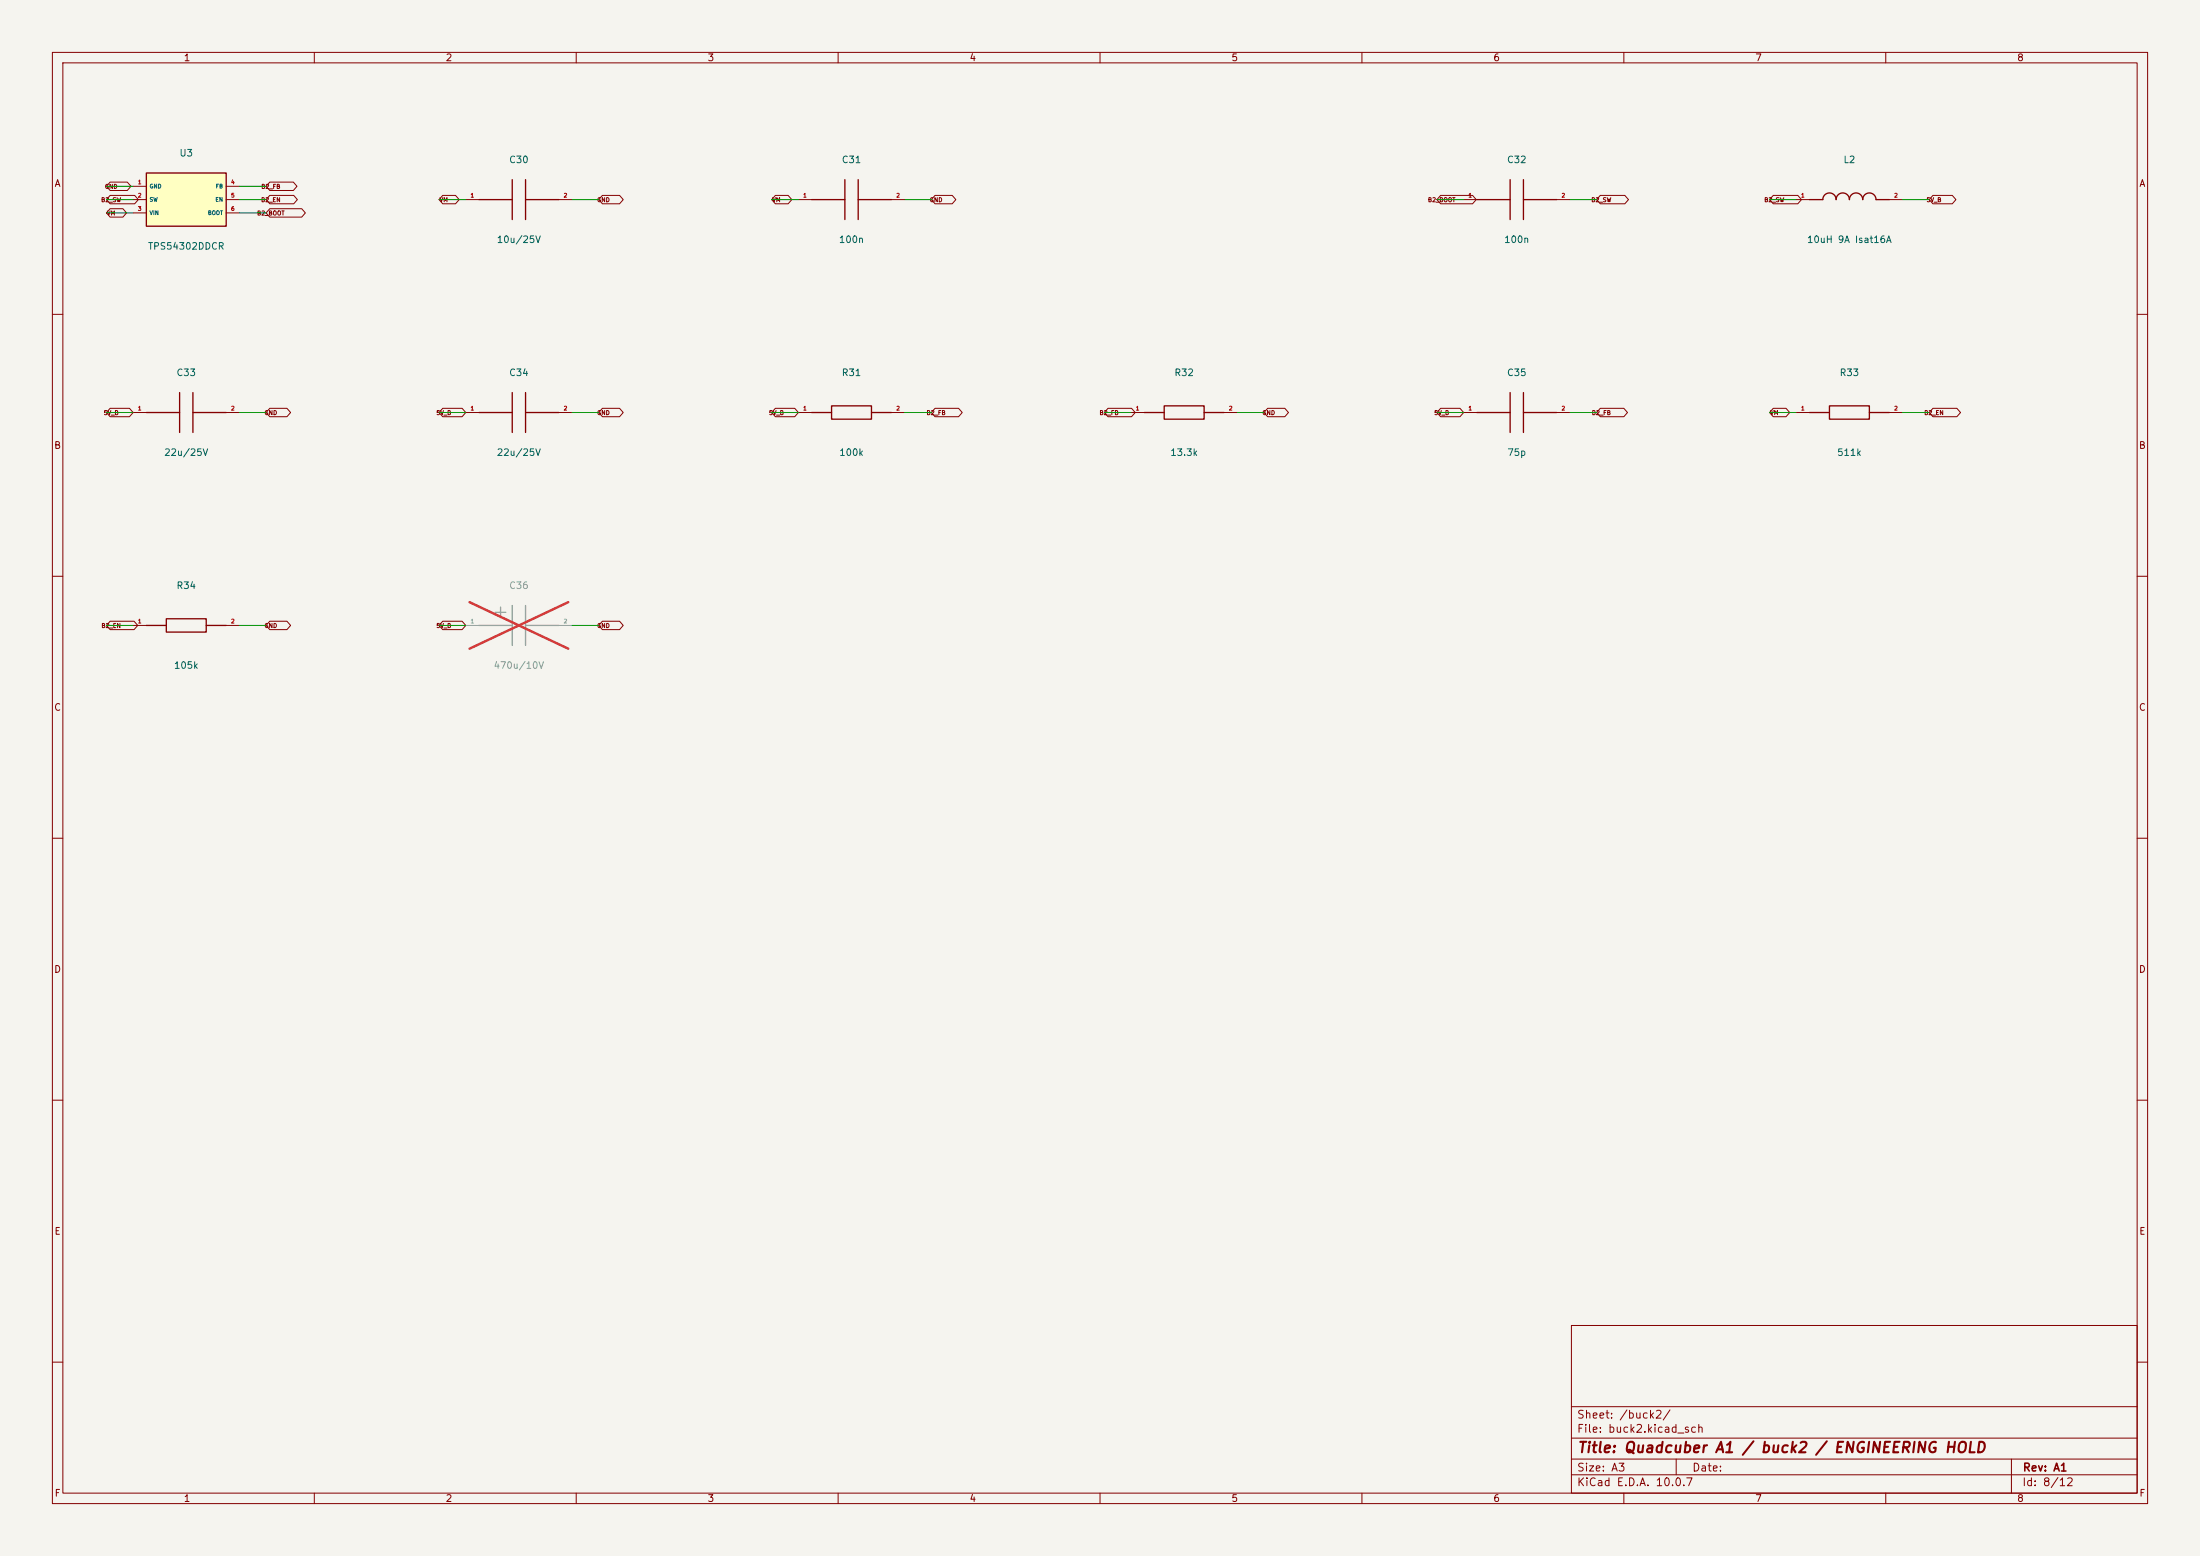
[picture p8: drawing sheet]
(kicad_sch
 (version 20260306)
 (generator "eeschema")
 (generator_version "10.0")
 (paper "A3")
 (title_block
  (title "Quadcuber A1 / buck2 / ENGINEERING HOLD")
  (rev "A1"))
 (lib_symbols
  (symbol "Quadcuber:C30"
   (pin_names (hide yes)) (exclude_from_sim no) (in_bom yes) (on_board yes)
   (in_pos_files yes)
   (duplicate_pin_numbers_are_jumpers no)
   (property "Reference" "C30" (at 0 6.35 0) (show_name no) (do_not_autoplace no) (effects (font (size 1 1))))
   (property "Value" "10u/25V" (at 0 -6.35 0) (show_name no) (do_not_autoplace no) (effects (font (size 1 1))))
   (property "Footprint" "Quadcuber:C_1210_3225Metric" (at 0 0 0) (show_name no) (do_not_autoplace no) (hide yes) (effects (font (size 1 1))))
   (property "Datasheet" "" (at 0 0 0) (show_name no) (do_not_autoplace no) (hide yes) (effects (font (size 1.27 1.27))))
   (property "Description" "" (at 0 0 0) (show_name no) (do_not_autoplace no) (hide yes) (effects (font (size 1.27 1.27))))
   (symbol "C30_0_1"
    (polyline (pts (xy -7.62 0) (xy -1.27 0)) (stroke (width 0.254) (type default)) (fill (type none)))
    (polyline (pts (xy -1.27 -3.81) (xy -1.27 3.81)) (stroke (width 0.254) (type default)) (fill (type none)))
    (polyline (pts (xy 1.27 0) (xy 7.62 0)) (stroke (width 0.254) (type default)) (fill (type none)))
    (polyline (pts (xy 1.27 -3.81) (xy 1.27 3.81)) (stroke (width 0.254) (type default)) (fill (type none))))
   (symbol "C30_1_1"
    (pin passive line (at -10.16 0 0) (length 2.54) (name "1" (effects (font (size 0.75 0.75)))) (number "1" (effects (font (size 0.75 0.75)))))
    (pin passive line (at 10.16 0 180) (length 2.54) (name "2" (effects (font (size 0.75 0.75)))) (number "2" (effects (font (size 0.75 0.75))))))
   (embedded_fonts no))
  (symbol "Quadcuber:C31"
   (pin_names (hide yes)) (exclude_from_sim no) (in_bom yes) (on_board yes)
   (in_pos_files yes)
   (duplicate_pin_numbers_are_jumpers no)
   (property "Reference" "C31" (at 0 6.35 0) (show_name no) (do_not_autoplace no) (effects (font (size 1 1))))
   (property "Value" "100n" (at 0 -6.35 0) (show_name no) (do_not_autoplace no) (effects (font (size 1 1))))
   (property "Footprint" "Quadcuber:C_0805_2012Metric" (at 0 0 0) (show_name no) (do_not_autoplace no) (hide yes) (effects (font (size 1 1))))
   (property "Datasheet" "" (at 0 0 0) (show_name no) (do_not_autoplace no) (hide yes) (effects (font (size 1.27 1.27))))
   (property "Description" "" (at 0 0 0) (show_name no) (do_not_autoplace no) (hide yes) (effects (font (size 1.27 1.27))))
   (symbol "C31_0_1"
    (polyline (pts (xy -7.62 0) (xy -1.27 0)) (stroke (width 0.254) (type default)) (fill (type none)))
    (polyline (pts (xy -1.27 -3.81) (xy -1.27 3.81)) (stroke (width 0.254) (type default)) (fill (type none)))
    (polyline (pts (xy 1.27 0) (xy 7.62 0)) (stroke (width 0.254) (type default)) (fill (type none)))
    (polyline (pts (xy 1.27 -3.81) (xy 1.27 3.81)) (stroke (width 0.254) (type default)) (fill (type none))))
   (symbol "C31_1_1"
    (pin passive line (at -10.16 0 0) (length 2.54) (name "1" (effects (font (size 0.75 0.75)))) (number "1" (effects (font (size 0.75 0.75)))))
    (pin passive line (at 10.16 0 180) (length 2.54) (name "2" (effects (font (size 0.75 0.75)))) (number "2" (effects (font (size 0.75 0.75))))))
   (embedded_fonts no))
  (symbol "Quadcuber:C32"
   (pin_names (hide yes)) (exclude_from_sim no) (in_bom yes) (on_board yes)
   (in_pos_files yes)
   (duplicate_pin_numbers_are_jumpers no)
   (property "Reference" "C32" (at 0 6.35 0) (show_name no) (do_not_autoplace no) (effects (font (size 1 1))))
   (property "Value" "100n" (at 0 -6.35 0) (show_name no) (do_not_autoplace no) (effects (font (size 1 1))))
   (property "Footprint" "Quadcuber:C_0805_2012Metric" (at 0 0 0) (show_name no) (do_not_autoplace no) (hide yes) (effects (font (size 1 1))))
   (property "Datasheet" "" (at 0 0 0) (show_name no) (do_not_autoplace no) (hide yes) (effects (font (size 1.27 1.27))))
   (property "Description" "" (at 0 0 0) (show_name no) (do_not_autoplace no) (hide yes) (effects (font (size 1.27 1.27))))
   (symbol "C32_0_1"
    (polyline (pts (xy -7.62 0) (xy -1.27 0)) (stroke (width 0.254) (type default)) (fill (type none)))
    (polyline (pts (xy -1.27 -3.81) (xy -1.27 3.81)) (stroke (width 0.254) (type default)) (fill (type none)))
    (polyline (pts (xy 1.27 0) (xy 7.62 0)) (stroke (width 0.254) (type default)) (fill (type none)))
    (polyline (pts (xy 1.27 -3.81) (xy 1.27 3.81)) (stroke (width 0.254) (type default)) (fill (type none))))
   (symbol "C32_1_1"
    (pin passive line (at -10.16 0 0) (length 2.54) (name "1" (effects (font (size 0.75 0.75)))) (number "1" (effects (font (size 0.75 0.75)))))
    (pin passive line (at 10.16 0 180) (length 2.54) (name "2" (effects (font (size 0.75 0.75)))) (number "2" (effects (font (size 0.75 0.75))))))
   (embedded_fonts no))
  (symbol "Quadcuber:C33"
   (pin_names (hide yes)) (exclude_from_sim no) (in_bom yes) (on_board yes)
   (in_pos_files yes)
   (duplicate_pin_numbers_are_jumpers no)
   (property "Reference" "C33" (at 0 6.35 0) (show_name no) (do_not_autoplace no) (effects (font (size 1 1))))
   (property "Value" "22u/25V" (at 0 -6.35 0) (show_name no) (do_not_autoplace no) (effects (font (size 1 1))))
   (property "Footprint" "Quadcuber:C_1210_3225Metric" (at 0 0 0) (show_name no) (do_not_autoplace no) (hide yes) (effects (font (size 1 1))))
   (property "Datasheet" "" (at 0 0 0) (show_name no) (do_not_autoplace no) (hide yes) (effects (font (size 1.27 1.27))))
   (property "Description" "" (at 0 0 0) (show_name no) (do_not_autoplace no) (hide yes) (effects (font (size 1.27 1.27))))
   (symbol "C33_0_1"
    (polyline (pts (xy -7.62 0) (xy -1.27 0)) (stroke (width 0.254) (type default)) (fill (type none)))
    (polyline (pts (xy -1.27 -3.81) (xy -1.27 3.81)) (stroke (width 0.254) (type default)) (fill (type none)))
    (polyline (pts (xy 1.27 0) (xy 7.62 0)) (stroke (width 0.254) (type default)) (fill (type none)))
    (polyline (pts (xy 1.27 -3.81) (xy 1.27 3.81)) (stroke (width 0.254) (type default)) (fill (type none))))
   (symbol "C33_1_1"
    (pin passive line (at -10.16 0 0) (length 2.54) (name "1" (effects (font (size 0.75 0.75)))) (number "1" (effects (font (size 0.75 0.75)))))
    (pin passive line (at 10.16 0 180) (length 2.54) (name "2" (effects (font (size 0.75 0.75)))) (number "2" (effects (font (size 0.75 0.75))))))
   (embedded_fonts no))
  (symbol "Quadcuber:C34"
   (pin_names (hide yes)) (exclude_from_sim no) (in_bom yes) (on_board yes)
   (in_pos_files yes)
   (duplicate_pin_numbers_are_jumpers no)
   (property "Reference" "C34" (at 0 6.35 0) (show_name no) (do_not_autoplace no) (effects (font (size 1 1))))
   (property "Value" "22u/25V" (at 0 -6.35 0) (show_name no) (do_not_autoplace no) (effects (font (size 1 1))))
   (property "Footprint" "Quadcuber:C_1210_3225Metric" (at 0 0 0) (show_name no) (do_not_autoplace no) (hide yes) (effects (font (size 1 1))))
   (property "Datasheet" "" (at 0 0 0) (show_name no) (do_not_autoplace no) (hide yes) (effects (font (size 1.27 1.27))))
   (property "Description" "" (at 0 0 0) (show_name no) (do_not_autoplace no) (hide yes) (effects (font (size 1.27 1.27))))
   (symbol "C34_0_1"
    (polyline (pts (xy -7.62 0) (xy -1.27 0)) (stroke (width 0.254) (type default)) (fill (type none)))
    (polyline (pts (xy -1.27 -3.81) (xy -1.27 3.81)) (stroke (width 0.254) (type default)) (fill (type none)))
    (polyline (pts (xy 1.27 0) (xy 7.62 0)) (stroke (width 0.254) (type default)) (fill (type none)))
    (polyline (pts (xy 1.27 -3.81) (xy 1.27 3.81)) (stroke (width 0.254) (type default)) (fill (type none))))
   (symbol "C34_1_1"
    (pin passive line (at -10.16 0 0) (length 2.54) (name "1" (effects (font (size 0.75 0.75)))) (number "1" (effects (font (size 0.75 0.75)))))
    (pin passive line (at 10.16 0 180) (length 2.54) (name "2" (effects (font (size 0.75 0.75)))) (number "2" (effects (font (size 0.75 0.75))))))
   (embedded_fonts no))
  (symbol "Quadcuber:C35"
   (pin_names (hide yes)) (exclude_from_sim no) (in_bom yes) (on_board yes)
   (in_pos_files yes)
   (duplicate_pin_numbers_are_jumpers no)
   (property "Reference" "C35" (at 0 6.35 0) (show_name no) (do_not_autoplace no) (effects (font (size 1 1))))
   (property "Value" "75p" (at 0 -6.35 0) (show_name no) (do_not_autoplace no) (effects (font (size 1 1))))
   (property "Footprint" "Quadcuber:C_0603_1608Metric" (at 0 0 0) (show_name no) (do_not_autoplace no) (hide yes) (effects (font (size 1 1))))
   (property "Datasheet" "" (at 0 0 0) (show_name no) (do_not_autoplace no) (hide yes) (effects (font (size 1.27 1.27))))
   (property "Description" "" (at 0 0 0) (show_name no) (do_not_autoplace no) (hide yes) (effects (font (size 1.27 1.27))))
   (symbol "C35_0_1"
    (polyline (pts (xy -7.62 0) (xy -1.27 0)) (stroke (width 0.254) (type default)) (fill (type none)))
    (polyline (pts (xy -1.27 -3.81) (xy -1.27 3.81)) (stroke (width 0.254) (type default)) (fill (type none)))
    (polyline (pts (xy 1.27 0) (xy 7.62 0)) (stroke (width 0.254) (type default)) (fill (type none)))
    (polyline (pts (xy 1.27 -3.81) (xy 1.27 3.81)) (stroke (width 0.254) (type default)) (fill (type none))))
   (symbol "C35_1_1"
    (pin passive line (at -10.16 0 0) (length 2.54) (name "1" (effects (font (size 0.75 0.75)))) (number "1" (effects (font (size 0.75 0.75)))))
    (pin passive line (at 10.16 0 180) (length 2.54) (name "2" (effects (font (size 0.75 0.75)))) (number "2" (effects (font (size 0.75 0.75))))))
   (embedded_fonts no))
  (symbol "Quadcuber:C36"
   (pin_names (hide yes)) (exclude_from_sim no) (in_bom yes) (on_board yes)
   (in_pos_files yes)
   (duplicate_pin_numbers_are_jumpers no)
   (property "Reference" "C36" (at 0 6.35 0) (show_name no) (do_not_autoplace no) (effects (font (size 1 1))))
   (property "Value" "470u/10V" (at 0 -6.35 0) (show_name no) (do_not_autoplace no) (effects (font (size 1 1))))
   (property "Footprint" "Quadcuber:CP_Radial_D8.0mm_P3.50mm" (at 0 0 0) (show_name no) (do_not_autoplace no) (hide yes) (effects (font (size 1 1))))
   (property "Datasheet" "" (at 0 0 0) (show_name no) (do_not_autoplace no) (hide yes) (effects (font (size 1.27 1.27))))
   (property "Description" "" (at 0 0 0) (show_name no) (do_not_autoplace no) (hide yes) (effects (font (size 1.27 1.27))))
   (symbol "C36_0_1"
    (polyline (pts (xy -7.62 0) (xy -1.27 0)) (stroke (width 0.254) (type default)) (fill (type none)))
    (polyline (pts (xy -4.5 2.5) (xy -2.5 2.5)) (stroke (width 0.254) (type default)) (fill (type none)))
    (polyline (pts (xy -3.5 1.5) (xy -3.5 3.5)) (stroke (width 0.254) (type default)) (fill (type none)))
    (polyline (pts (xy -1.27 -3.81) (xy -1.27 3.81)) (stroke (width 0.254) (type default)) (fill (type none)))
    (polyline (pts (xy 1.27 0) (xy 7.62 0)) (stroke (width 0.254) (type default)) (fill (type none)))
    (polyline (pts (xy 1.27 -3.81) (xy 1.27 3.81)) (stroke (width 0.254) (type default)) (fill (type none))))
   (symbol "C36_1_1"
    (pin passive line (at -10.16 0 0) (length 2.54) (name "+" (effects (font (size 0.75 0.75)))) (number "1" (effects (font (size 0.75 0.75)))))
    (pin passive line (at 10.16 0 180) (length 2.54) (name "-" (effects (font (size 0.75 0.75)))) (number "2" (effects (font (size 0.75 0.75))))))
   (embedded_fonts no))
  (symbol "Quadcuber:L2"
   (pin_names (hide yes)) (exclude_from_sim no) (in_bom yes) (on_board yes)
   (in_pos_files yes)
   (duplicate_pin_numbers_are_jumpers no)
   (property "Reference" "L2" (at 0 6.35 0) (show_name no) (do_not_autoplace no) (effects (font (size 1 1))))
   (property "Value" "10uH 9A Isat16A" (at 0 -6.35 0) (show_name no) (do_not_autoplace no) (effects (font (size 1 1))))
   (property "Footprint" "Quadcuber:L_Bourns_SRP1245A" (at 0 0 0) (show_name no) (do_not_autoplace no) (hide yes) (effects (font (size 1 1))))
   (property "Datasheet" "" (at 0 0 0) (show_name no) (do_not_autoplace no) (hide yes) (effects (font (size 1.27 1.27))))
   (property "Description" "" (at 0 0 0) (show_name no) (do_not_autoplace no) (hide yes) (effects (font (size 1.27 1.27))))
   (symbol "L2_0_1"
    (polyline (pts (xy -7.62 0) (xy -5.08 0)) (stroke (width 0.254) (type default)) (fill (type none)))
    (arc (start -5.08 0) (mid -3.81 1.27) (end -2.54 0) (stroke (width 0.254) (type default)) (fill (type none)))
    (arc (start -2.54 0) (mid -1.27 1.27) (end 0 0) (stroke (width 0.254) (type default)) (fill (type none)))
    (arc (start 0 0) (mid 1.27 1.27) (end 2.54 0) (stroke (width 0.254) (type default)) (fill (type none)))
    (arc (start 2.54 0) (mid 3.81 1.27) (end 5.08 0) (stroke (width 0.254) (type default)) (fill (type none)))
    (polyline (pts (xy 5.08 0) (xy 7.62 0)) (stroke (width 0.254) (type default)) (fill (type none))))
   (symbol "L2_1_1"
    (pin passive line (at -10.16 0 0) (length 2.54) (name "1" (effects (font (size 0.75 0.75)))) (number "1" (effects (font (size 0.75 0.75)))))
    (pin passive line (at 10.16 0 180) (length 2.54) (name "2" (effects (font (size 0.75 0.75)))) (number "2" (effects (font (size 0.75 0.75))))))
   (embedded_fonts no))

  (symbol "Quadcuber:R31"
   (pin_names (hide yes)) (exclude_from_sim no) (in_bom yes) (on_board yes)
   (in_pos_files yes)
   (duplicate_pin_numbers_are_jumpers no)
   (property "Reference" "R31" (at 0 6.35 0) (show_name no) (do_not_autoplace no) (effects (font (size 1 1))))
   (property "Value" "100k" (at 0 -6.35 0) (show_name no) (do_not_autoplace no) (effects (font (size 1 1))))
   (property "Footprint" "Quadcuber:R_0603_1608Metric" (at 0 0 0) (show_name no) (do_not_autoplace no) (hide yes) (effects (font (size 1 1))))
   (property "Datasheet" "" (at 0 0 0) (show_name no) (do_not_autoplace no) (hide yes) (effects (font (size 1.27 1.27))))
   (property "Description" "" (at 0 0 0) (show_name no) (do_not_autoplace no) (hide yes) (effects (font (size 1.27 1.27))))
   (symbol "R31_0_1"
    (polyline (pts (xy -7.62 0) (xy -3.81 0)) (stroke (width 0.254) (type default)) (fill (type none)))
    (rectangle (start -3.81 1.27) (end 3.81 -1.27) (stroke (width 0.254) (type default)) (fill (type none)))
    (polyline (pts (xy 3.81 0) (xy 7.62 0)) (stroke (width 0.254) (type default)) (fill (type none))))
   (symbol "R31_1_1"
    (pin passive line (at -10.16 0 0) (length 2.54) (name "1" (effects (font (size 0.75 0.75)))) (number "1" (effects (font (size 0.75 0.75)))))
    (pin passive line (at 10.16 0 180) (length 2.54) (name "2" (effects (font (size 0.75 0.75)))) (number "2" (effects (font (size 0.75 0.75))))))
   (embedded_fonts no))
  (symbol "Quadcuber:R32"
   (pin_names (hide yes)) (exclude_from_sim no) (in_bom yes) (on_board yes)
   (in_pos_files yes)
   (duplicate_pin_numbers_are_jumpers no)
   (property "Reference" "R32" (at 0 6.35 0) (show_name no) (do_not_autoplace no) (effects (font (size 1 1))))
   (property "Value" "13.3k" (at 0 -6.35 0) (show_name no) (do_not_autoplace no) (effects (font (size 1 1))))
   (property "Footprint" "Quadcuber:R_0603_1608Metric" (at 0 0 0) (show_name no) (do_not_autoplace no) (hide yes) (effects (font (size 1 1))))
   (property "Datasheet" "" (at 0 0 0) (show_name no) (do_not_autoplace no) (hide yes) (effects (font (size 1.27 1.27))))
   (property "Description" "" (at 0 0 0) (show_name no) (do_not_autoplace no) (hide yes) (effects (font (size 1.27 1.27))))
   (symbol "R32_0_1"
    (polyline (pts (xy -7.62 0) (xy -3.81 0)) (stroke (width 0.254) (type default)) (fill (type none)))
    (rectangle (start -3.81 1.27) (end 3.81 -1.27) (stroke (width 0.254) (type default)) (fill (type none)))
    (polyline (pts (xy 3.81 0) (xy 7.62 0)) (stroke (width 0.254) (type default)) (fill (type none))))
   (symbol "R32_1_1"
    (pin passive line (at -10.16 0 0) (length 2.54) (name "1" (effects (font (size 0.75 0.75)))) (number "1" (effects (font (size 0.75 0.75)))))
    (pin passive line (at 10.16 0 180) (length 2.54) (name "2" (effects (font (size 0.75 0.75)))) (number "2" (effects (font (size 0.75 0.75))))))
   (embedded_fonts no))
  (symbol "Quadcuber:R33"
   (pin_names (hide yes)) (exclude_from_sim no) (in_bom yes) (on_board yes)
   (in_pos_files yes)
   (duplicate_pin_numbers_are_jumpers no)
   (property "Reference" "R33" (at 0 6.35 0) (show_name no) (do_not_autoplace no) (effects (font (size 1 1))))
   (property "Value" "511k" (at 0 -6.35 0) (show_name no) (do_not_autoplace no) (effects (font (size 1 1))))
   (property "Footprint" "Quadcuber:R_0603_1608Metric" (at 0 0 0) (show_name no) (do_not_autoplace no) (hide yes) (effects (font (size 1 1))))
   (property "Datasheet" "" (at 0 0 0) (show_name no) (do_not_autoplace no) (hide yes) (effects (font (size 1.27 1.27))))
   (property "Description" "" (at 0 0 0) (show_name no) (do_not_autoplace no) (hide yes) (effects (font (size 1.27 1.27))))
   (symbol "R33_0_1"
    (polyline (pts (xy -7.62 0) (xy -3.81 0)) (stroke (width 0.254) (type default)) (fill (type none)))
    (rectangle (start -3.81 1.27) (end 3.81 -1.27) (stroke (width 0.254) (type default)) (fill (type none)))
    (polyline (pts (xy 3.81 0) (xy 7.62 0)) (stroke (width 0.254) (type default)) (fill (type none))))
   (symbol "R33_1_1"
    (pin passive line (at -10.16 0 0) (length 2.54) (name "1" (effects (font (size 0.75 0.75)))) (number "1" (effects (font (size 0.75 0.75)))))
    (pin passive line (at 10.16 0 180) (length 2.54) (name "2" (effects (font (size 0.75 0.75)))) (number "2" (effects (font (size 0.75 0.75))))))
   (embedded_fonts no))
  (symbol "Quadcuber:R34"
   (pin_names (hide yes)) (exclude_from_sim no) (in_bom yes) (on_board yes)
   (in_pos_files yes)
   (duplicate_pin_numbers_are_jumpers no)
   (property "Reference" "R34" (at 0 6.35 0) (show_name no) (do_not_autoplace no) (effects (font (size 1 1))))
   (property "Value" "105k" (at 0 -6.35 0) (show_name no) (do_not_autoplace no) (effects (font (size 1 1))))
   (property "Footprint" "Quadcuber:R_0603_1608Metric" (at 0 0 0) (show_name no) (do_not_autoplace no) (hide yes) (effects (font (size 1 1))))
   (property "Datasheet" "" (at 0 0 0) (show_name no) (do_not_autoplace no) (hide yes) (effects (font (size 1.27 1.27))))
   (property "Description" "" (at 0 0 0) (show_name no) (do_not_autoplace no) (hide yes) (effects (font (size 1.27 1.27))))
   (symbol "R34_0_1"
    (polyline (pts (xy -7.62 0) (xy -3.81 0)) (stroke (width 0.254) (type default)) (fill (type none)))
    (rectangle (start -3.81 1.27) (end 3.81 -1.27) (stroke (width 0.254) (type default)) (fill (type none)))
    (polyline (pts (xy 3.81 0) (xy 7.62 0)) (stroke (width 0.254) (type default)) (fill (type none))))
   (symbol "R34_1_1"
    (pin passive line (at -10.16 0 0) (length 2.54) (name "1" (effects (font (size 0.75 0.75)))) (number "1" (effects (font (size 0.75 0.75)))))
    (pin passive line (at 10.16 0 180) (length 2.54) (name "2" (effects (font (size 0.75 0.75)))) (number "2" (effects (font (size 0.75 0.75))))))
   (embedded_fonts no))
  (symbol "Quadcuber:U3" (exclude_from_sim no) (in_bom yes) (on_board yes)
   (in_pos_files yes)
   (duplicate_pin_numbers_are_jumpers no)
   (property "Reference" "U3" (at 0 7.62 0) (show_name no) (do_not_autoplace no) (effects (font (size 1 1))))
   (property "Value" "TPS54302DDCR" (at 0 -7.62 0) (show_name no) (do_not_autoplace no) (effects (font (size 1 1))))
   (property "Footprint" "Quadcuber:SOT-23-6" (at 0 0 0) (show_name no) (do_not_autoplace no) (hide yes) (effects (font (size 1 1))))
   (property "Datasheet" "" (at 0 0 0) (show_name no) (do_not_autoplace no) (hide yes) (effects (font (size 1.27 1.27))))
   (property "Description" "" (at 0 0 0) (show_name no) (do_not_autoplace no) (hide yes) (effects (font (size 1.27 1.27))))
   (symbol "U3_0_1"
    (rectangle (start -7.62 5.08) (end 7.62 -5.08) (stroke (width 0.254) (type default)) (fill (type background))))
   (symbol "U3_1_1"
    (pin power_in line (at -10.16 2.54 0) (length 2.54) (name "GND" (effects (font (size 0.75 0.75)))) (number "1" (effects (font (size 0.75 0.75)))))
    (pin output line (at -10.16 0 0) (length 2.54) (name "SW" (effects (font (size 0.75 0.75)))) (number "2" (effects (font (size 0.75 0.75)))))
    (pin power_in line (at -10.16 -2.54 0) (length 2.54) (name "VIN" (effects (font (size 0.75 0.75)))) (number "3" (effects (font (size 0.75 0.75)))))
    (pin input line (at 10.16 2.54 180) (length 2.54) (name "FB" (effects (font (size 0.75 0.75)))) (number "4" (effects (font (size 0.75 0.75)))))
    (pin input line (at 10.16 0 180) (length 2.54) (name "EN" (effects (font (size 0.75 0.75)))) (number "5" (effects (font (size 0.75 0.75)))))
    (pin passive line (at 10.16 -2.54 180) (length 2.54) (name "BOOT" (effects (font (size 0.75 0.75)))) (number "6" (effects (font (size 0.75 0.75))))))
   (embedded_fonts no)))
 (wire
  (pts (xy 45.72 38.1) (xy 50.8 38.1))
  (stroke (width 0) (type default)))
 (wire
  (pts (xy 342.9 38.1) (xy 337.82 38.1))
  (stroke (width 0) (type default)))
 (wire
  (pts (xy 45.72 40.64) (xy 50.8 40.64))
  (stroke (width 0) (type default)))

 (wire
  (pts (xy 88.9 119.38) (xy 83.82 119.38))
  (stroke (width 0) (type default)))
 (wire
  (pts (xy 279.4 38.1) (xy 274.32 38.1))
  (stroke (width 0) (type default)))
 (wire
  (pts (xy 25.4 78.74) (xy 20.32 78.74))
  (stroke (width 0) (type default)))
 (wire
  (pts (xy 109.22 78.74) (xy 114.3 78.74))
  (stroke (width 0) (type default)))
 (wire
  (pts (xy 109.22 119.38) (xy 114.3 119.38))
  (stroke (width 0) (type default)))
 (wire
  (pts (xy 45.72 35.56) (xy 50.8 35.56))
  (stroke (width 0) (type default)))
 (wire
  (pts (xy 152.4 38.1) (xy 147.32 38.1))
  (stroke (width 0) (type default)))
 (wire
  (pts (xy 172.72 78.74) (xy 177.8 78.74))
  (stroke (width 0) (type default)))
 (wire
  (pts (xy 88.9 38.1) (xy 83.82 38.1))
  (stroke (width 0) (type default)))
 (wire
  (pts (xy 172.72 38.1) (xy 177.8 38.1))
  (stroke (width 0) (type default)))
 (wire
  (pts (xy 88.9 78.74) (xy 83.82 78.74))
  (stroke (width 0) (type default)))
 (wire
  (pts (xy 25.4 38.1) (xy 20.32 38.1))
  (stroke (width 0) (type default)))
 (wire
  (pts (xy 152.4 78.74) (xy 147.32 78.74))
  (stroke (width 0) (type default)))
 (wire
  (pts (xy 299.72 38.1) (xy 304.8 38.1))
  (stroke (width 0) (type default)))
 (wire
  (pts (xy 25.4 35.56) (xy 20.32 35.56))
  (stroke (width 0) (type default)))

 (wire
  (pts (xy 109.22 38.1) (xy 114.3 38.1))
  (stroke (width 0) (type default)))
 (wire
  (pts (xy 342.9 78.74) (xy 337.82 78.74))
  (stroke (width 0) (type default)))
 (wire
  (pts (xy 279.4 78.74) (xy 274.32 78.74))
  (stroke (width 0) (type default)))
 (wire
  (pts (xy 45.72 119.38) (xy 50.8 119.38))
  (stroke (width 0) (type default)))
 (wire
  (pts (xy 45.72 78.74) (xy 50.8 78.74))
  (stroke (width 0) (type default)))
 (wire
  (pts (xy 299.72 78.74) (xy 304.8 78.74))
  (stroke (width 0) (type default)))
 (wire
  (pts (xy 363.22 78.74) (xy 368.3 78.74))
  (stroke (width 0) (type default)))
 (wire
  (pts (xy 25.4 119.38) (xy 20.32 119.38))
  (stroke (width 0) (type default)))
 (wire
  (pts (xy 236.22 78.74) (xy 241.3 78.74))
  (stroke (width 0) (type default)))
 (wire
  (pts (xy 363.22 38.1) (xy 368.3 38.1))
  (stroke (width 0) (type default)))
 (wire
  (pts (xy 215.9 78.74) (xy 210.82 78.74))
  (stroke (width 0) (type default)))
 (wire
  (pts (xy 25.4 40.64) (xy 20.32 40.64))
  (stroke (width 0) (type default)))
 (global_label "5V_B"
  (shape bidirectional)
  (at 20.32 78.74 0)
  (effects (font (size 0.8 0.8)))
  (property "Intersheetrefs" "${INTERSHEET_REFS}" (at 20.32 78.74 0) (hide yes) (show_name no) (do_not_autoplace no) (effects (font (size 0.8 0.8)))))
 (global_label "VM"
  (shape bidirectional)
  (at 20.32 40.64 0)
  (effects (font (size 0.8 0.8)))
  (property "Intersheetrefs" "${INTERSHEET_REFS}" (at 20.32 40.64 0) (hide yes) (show_name no) (do_not_autoplace no) (effects (font (size 0.8 0.8)))))
 (global_label "VM"
  (shape bidirectional)
  (at 147.32 38.1 0)
  (effects (font (size 0.8 0.8)))
  (property "Intersheetrefs" "${INTERSHEET_REFS}" (at 147.32 38.1 0) (hide yes) (show_name no) (do_not_autoplace no) (effects (font (size 0.8 0.8)))))
 (global_label "B2_SW"
  (shape bidirectional)
  (at 304.8 38.1 0)
  (effects (font (size 0.8 0.8)))
  (property "Intersheetrefs" "${INTERSHEET_REFS}" (at 304.8 38.1 180) (hide yes) (show_name no) (do_not_autoplace no) (effects (font (size 0.8 0.8)))))
 (global_label "VM"
  (shape bidirectional)
  (at 83.82 38.1 0)
  (effects (font (size 0.8 0.8)))
  (property "Intersheetrefs" "${INTERSHEET_REFS}" (at 83.82 38.1 0) (hide yes) (show_name no) (do_not_autoplace no) (effects (font (size 0.8 0.8)))))
 (global_label "B2_EN"
  (shape bidirectional)
  (at 368.3 78.74 0)
  (effects (font (size 0.8 0.8)))
  (property "Intersheetrefs" "${INTERSHEET_REFS}" (at 368.3 78.74 180) (hide yes) (show_name no) (do_not_autoplace no) (effects (font (size 0.8 0.8)))))

 (global_label "5V_B"
  (shape bidirectional)
  (at 83.82 78.74 0)
  (effects (font (size 0.8 0.8)))
  (property "Intersheetrefs" "${INTERSHEET_REFS}" (at 83.82 78.74 0) (hide yes) (show_name no) (do_not_autoplace no) (effects (font (size 0.8 0.8)))))
 (global_label "GND"
  (shape bidirectional)
  (at 241.3 78.74 0)
  (effects (font (size 0.8 0.8)))
  (property "Intersheetrefs" "${INTERSHEET_REFS}" (at 241.3 78.74 180) (hide yes) (show_name no) (do_not_autoplace no) (effects (font (size 0.8 0.8)))))
 (global_label "B2_EN"
  (shape bidirectional)
  (at 50.8 38.1 0)
  (effects (font (size 0.8 0.8)))
  (property "Intersheetrefs" "${INTERSHEET_REFS}" (at 50.8 38.1 180) (hide yes) (show_name no) (do_not_autoplace no) (effects (font (size 0.8 0.8)))))
 (global_label "B2_BOOT"
  (shape bidirectional)
  (at 50.8 40.64 0)
  (effects (font (size 0.8 0.8)))
  (property "Intersheetrefs" "${INTERSHEET_REFS}" (at 50.8 40.64 180) (hide yes) (show_name no) (do_not_autoplace no) (effects (font (size 0.8 0.8)))))
 (global_label "VM"
  (shape bidirectional)
  (at 337.82 78.74 0)
  (effects (font (size 0.8 0.8)))
  (property "Intersheetrefs" "${INTERSHEET_REFS}" (at 337.82 78.74 0) (hide yes) (show_name no) (do_not_autoplace no) (effects (font (size 0.8 0.8)))))
 (global_label "B2_FB"
  (shape bidirectional)
  (at 210.82 78.74 0)
  (effects (font (size 0.8 0.8)))
  (property "Intersheetrefs" "${INTERSHEET_REFS}" (at 210.82 78.74 0) (hide yes) (show_name no) (do_not_autoplace no) (effects (font (size 0.8 0.8)))))
 (global_label "GND"
  (shape bidirectional)
  (at 20.32 35.56 0)
  (effects (font (size 0.8 0.8)))
  (property "Intersheetrefs" "${INTERSHEET_REFS}" (at 20.32 35.56 0) (hide yes) (show_name no) (do_not_autoplace no) (effects (font (size 0.8 0.8)))))
 (global_label "GND"
  (shape bidirectional)
  (at 114.3 38.1 0)
  (effects (font (size 0.8 0.8)))
  (property "Intersheetrefs" "${INTERSHEET_REFS}" (at 114.3 38.1 180) (hide yes) (show_name no) (do_not_autoplace no) (effects (font (size 0.8 0.8)))))
 (global_label "GND"
  (shape bidirectional)
  (at 177.8 38.1 0)
  (effects (font (size 0.8 0.8)))
  (property "Intersheetrefs" "${INTERSHEET_REFS}" (at 177.8 38.1 180) (hide yes) (show_name no) (do_not_autoplace no) (effects (font (size 0.8 0.8)))))
 (global_label "B2_FB"
  (shape bidirectional)
  (at 50.8 35.56 0)
  (effects (font (size 0.8 0.8)))
  (property "Intersheetrefs" "${INTERSHEET_REFS}" (at 50.8 35.56 180) (hide yes) (show_name no) (do_not_autoplace no) (effects (font (size 0.8 0.8)))))

 (global_label "GND"
  (shape bidirectional)
  (at 50.8 119.38 0)
  (effects (font (size 0.8 0.8)))
  (property "Intersheetrefs" "${INTERSHEET_REFS}" (at 50.8 119.38 180) (hide yes) (show_name no) (do_not_autoplace no) (effects (font (size 0.8 0.8)))))
 (global_label "B2_SW"
  (shape bidirectional)
  (at 20.32 38.1 0)
  (effects (font (size 0.8 0.8)))
  (property "Intersheetrefs" "${INTERSHEET_REFS}" (at 20.32 38.1 0) (hide yes) (show_name no) (do_not_autoplace no) (effects (font (size 0.8 0.8)))))
 (global_label "GND"
  (shape bidirectional)
  (at 114.3 78.74 0)
  (effects (font (size 0.8 0.8)))
  (property "Intersheetrefs" "${INTERSHEET_REFS}" (at 114.3 78.74 180) (hide yes) (show_name no) (do_not_autoplace no) (effects (font (size 0.8 0.8)))))
 (global_label "5V_B"
  (shape bidirectional)
  (at 274.32 78.74 0)
  (effects (font (size 0.8 0.8)))
  (property "Intersheetrefs" "${INTERSHEET_REFS}" (at 274.32 78.74 0) (hide yes) (show_name no) (do_not_autoplace no) (effects (font (size 0.8 0.8)))))
 (global_label "B2_BOOT"
  (shape bidirectional)
  (at 274.32 38.1 0)
  (effects (font (size 0.8 0.8)))
  (property "Intersheetrefs" "${INTERSHEET_REFS}" (at 274.32 38.1 0) (hide yes) (show_name no) (do_not_autoplace no) (effects (font (size 0.8 0.8)))))
 (global_label "B2_SW"
  (shape bidirectional)
  (at 337.82 38.1 0)
  (effects (font (size 0.8 0.8)))
  (property "Intersheetrefs" "${INTERSHEET_REFS}" (at 337.82 38.1 0) (hide yes) (show_name no) (do_not_autoplace no) (effects (font (size 0.8 0.8)))))
 (global_label "B2_EN"
  (shape bidirectional)
  (at 20.32 119.38 0)
  (effects (font (size 0.8 0.8)))
  (property "Intersheetrefs" "${INTERSHEET_REFS}" (at 20.32 119.38 0) (hide yes) (show_name no) (do_not_autoplace no) (effects (font (size 0.8 0.8)))))
 (global_label "B2_FB"
  (shape bidirectional)
  (at 304.8 78.74 0)
  (effects (font (size 0.8 0.8)))
  (property "Intersheetrefs" "${INTERSHEET_REFS}" (at 304.8 78.74 180) (hide yes) (show_name no) (do_not_autoplace no) (effects (font (size 0.8 0.8)))))
 (global_label "B2_FB"
  (shape bidirectional)
  (at 177.8 78.74 0)
  (effects (font (size 0.8 0.8)))
  (property "Intersheetrefs" "${INTERSHEET_REFS}" (at 177.8 78.74 180) (hide yes) (show_name no) (do_not_autoplace no) (effects (font (size 0.8 0.8)))))
 (global_label "5V_B"
  (shape bidirectional)
  (at 147.32 78.74 0)
  (effects (font (size 0.8 0.8)))
  (property "Intersheetrefs" "${INTERSHEET_REFS}" (at 147.32 78.74 0) (hide yes) (show_name no) (do_not_autoplace no) (effects (font (size 0.8 0.8)))))
 (global_label "5V_B"
  (shape bidirectional)
  (at 368.3 38.1 0)
  (effects (font (size 0.8 0.8)))
  (property "Intersheetrefs" "${INTERSHEET_REFS}" (at 368.3 38.1 180) (hide yes) (show_name no) (do_not_autoplace no) (effects (font (size 0.8 0.8)))))
 (global_label "GND"
  (shape bidirectional)
  (at 114.3 119.38 0)
  (effects (font (size 0.8 0.8)))
  (property "Intersheetrefs" "${INTERSHEET_REFS}" (at 114.3 119.38 180) (hide yes) (show_name no) (do_not_autoplace no) (effects (font (size 0.8 0.8)))))
 (global_label "GND"
  (shape bidirectional)
  (at 50.8 78.74 0)
  (effects (font (size 0.8 0.8)))
  (property "Intersheetrefs" "${INTERSHEET_REFS}" (at 50.8 78.74 180) (hide yes) (show_name no) (do_not_autoplace no) (effects (font (size 0.8 0.8)))))
 (global_label "5V_B"
  (shape bidirectional)
  (at 83.82 119.38 0)
  (effects (font (size 0.8 0.8)))
  (property "Intersheetrefs" "${INTERSHEET_REFS}" (at 83.82 119.38 0) (hide yes) (show_name no) (do_not_autoplace no) (effects (font (size 0.8 0.8)))))
 (symbol
  (lib_id "Quadcuber:L2")
  (at 353.06 38.1 0)
  (unit 1)
  (body_style 1)
  (exclude_from_sim no)
  (in_bom yes)
  (on_board yes)
  (in_pos_files yes)
  (dnp no)
  (property "Reference" "L2" (at 353.06 30.48 0) (show_name no) (do_not_autoplace no) (effects (font (size 1.27 1.27))))
  (property "Value" "10uH 9A Isat16A" (at 353.06 45.72 0) (show_name no) (do_not_autoplace no) (effects (font (size 1.27 1.27))))
  (property "Footprint" "Quadcuber:L_Bourns_SRP1245A" (at 353.06 38.1 0) (hide yes) (show_name no) (do_not_autoplace no) (effects (font (size 1.27 1.27))))
  (property "Datasheet" "" (at 353.06 38.1 0) (show_name no) (do_not_autoplace no) (effects (font (size 1.27 1.27))))
  (property "Description" "" (at 353.06 38.1 0) (show_name no) (do_not_autoplace no) (effects (font (size 1.27 1.27))))
  (property "MPN" "SRP1245A-100M" (at 353.06 38.1 0) (hide yes) (show_name no) (do_not_autoplace no) (effects (font (size 1.27 1.27))))
  (property "Manufacturer" "Bourns" (at 353.06 38.1 0) (hide yes) (show_name no) (do_not_autoplace no) (effects (font (size 1.27 1.27))))
  (pin "1")
  (pin "2"))
 (symbol
  (lib_id "Quadcuber:C35")
  (at 289.56 78.74 0)
  (unit 1)
  (body_style 1)
  (exclude_from_sim no)
  (in_bom yes)
  (on_board yes)
  (in_pos_files yes)
  (dnp no)
  (property "Reference" "C35" (at 289.56 71.12 0) (show_name no) (do_not_autoplace no) (effects (font (size 1.27 1.27))))
  (property "Value" "75p" (at 289.56 86.36 0) (show_name no) (do_not_autoplace no) (effects (font (size 1.27 1.27))))
  (property "Footprint" "Quadcuber:C_0603_1608Metric" (at 289.56 78.74 0) (hide yes) (show_name no) (do_not_autoplace no) (effects (font (size 1.27 1.27))))
  (property "Datasheet" "" (at 289.56 78.74 0) (show_name no) (do_not_autoplace no) (effects (font (size 1.27 1.27))))
  (property "Description" "" (at 289.56 78.74 0) (show_name no) (do_not_autoplace no) (effects (font (size 1.27 1.27))))
  (property "MPN" "C0603C750J5GACTU" (at 289.56 78.74 0) (hide yes) (show_name no) (do_not_autoplace no) (effects (font (size 1.27 1.27))))
  (property "Manufacturer" "KEMET" (at 289.56 78.74 0) (hide yes) (show_name no) (do_not_autoplace no) (effects (font (size 1.27 1.27))))
  (pin "1")
  (pin "2"))
 (symbol
  (lib_id "Quadcuber:C36")
  (at 99.06 119.38 0)
  (unit 1)
  (body_style 1)
  (exclude_from_sim no)
  (in_bom yes)
  (on_board yes)
  (in_pos_files yes)
  (dnp yes)
  (property "Reference" "C36" (at 99.06 111.76 0) (show_name no) (do_not_autoplace no) (effects (font (size 1.27 1.27))))
  (property "Value" "470u/10V" (at 99.06 127 0) (show_name no) (do_not_autoplace no) (effects (font (size 1.27 1.27))))
  (property "Footprint" "Quadcuber:CP_Radial_D8.0mm_P3.50mm" (at 99.06 119.38 0) (hide yes) (show_name no) (do_not_autoplace no) (effects (font (size 1.27 1.27))))
  (property "Datasheet" "" (at 99.06 119.38 0) (show_name no) (do_not_autoplace no) (effects (font (size 1.27 1.27))))
  (property "Description" "" (at 99.06 119.38 0) (show_name no) (do_not_autoplace no) (effects (font (size 1.27 1.27))))
  (property "MPN" "EEU-FR1A471" (at 99.06 119.38 0) (hide yes) (show_name no) (do_not_autoplace no) (effects (font (size 1.27 1.27))))
  (property "Manufacturer" "Panasonic" (at 99.06 119.38 0) (hide yes) (show_name no) (do_not_autoplace no) (effects (font (size 1.27 1.27))))
  (pin "1")
  (pin "2"))
 (symbol
  (lib_id "Quadcuber:R34")
  (at 35.56 119.38 0)
  (unit 1)
  (body_style 1)
  (exclude_from_sim no)
  (in_bom yes)
  (on_board yes)
  (in_pos_files yes)
  (dnp no)
  (property "Reference" "R34" (at 35.56 111.76 0) (show_name no) (do_not_autoplace no) (effects (font (size 1.27 1.27))))
  (property "Value" "105k" (at 35.56 127 0) (show_name no) (do_not_autoplace no) (effects (font (size 1.27 1.27))))
  (property "Footprint" "Quadcuber:R_0603_1608Metric" (at 35.56 119.38 0) (hide yes) (show_name no) (do_not_autoplace no) (effects (font (size 1.27 1.27))))
  (property "Datasheet" "" (at 35.56 119.38 0) (show_name no) (do_not_autoplace no) (effects (font (size 1.27 1.27))))
  (property "Description" "" (at 35.56 119.38 0) (show_name no) (do_not_autoplace no) (effects (font (size 1.27 1.27))))
  (property "MPN" "RC0603FR-07105KL" (at 35.56 119.38 0) (hide yes) (show_name no) (do_not_autoplace no) (effects (font (size 1.27 1.27))))
  (property "Manufacturer" "Yageo" (at 35.56 119.38 0) (hide yes) (show_name no) (do_not_autoplace no) (effects (font (size 1.27 1.27))))
  (pin "1")
  (pin "2"))
 (symbol
  (lib_id "Quadcuber:C31")
  (at 162.56 38.1 0)
  (unit 1)
  (body_style 1)
  (exclude_from_sim no)
  (in_bom yes)
  (on_board yes)
  (in_pos_files yes)
  (dnp no)
  (property "Reference" "C31" (at 162.56 30.48 0) (show_name no) (do_not_autoplace no) (effects (font (size 1.27 1.27))))
  (property "Value" "100n" (at 162.56 45.72 0) (show_name no) (do_not_autoplace no) (effects (font (size 1.27 1.27))))
  (property "Footprint" "Quadcuber:C_0805_2012Metric" (at 162.56 38.1 0) (hide yes) (show_name no) (do_not_autoplace no) (effects (font (size 1.27 1.27))))
  (property "Datasheet" "" (at 162.56 38.1 0) (show_name no) (do_not_autoplace no) (effects (font (size 1.27 1.27))))
  (property "Description" "" (at 162.56 38.1 0) (show_name no) (do_not_autoplace no) (effects (font (size 1.27 1.27))))
  (property "MPN" "GRM21BR71H104KA01L" (at 162.56 38.1 0) (hide yes) (show_name no) (do_not_autoplace no) (effects (font (size 1.27 1.27))))
  (property "Manufacturer" "Murata" (at 162.56 38.1 0) (hide yes) (show_name no) (do_not_autoplace no) (effects (font (size 1.27 1.27))))
  (pin "1")
  (pin "2"))
 (symbol
  (lib_id "Quadcuber:R33")
  (at 353.06 78.74 0)
  (unit 1)
  (body_style 1)
  (exclude_from_sim no)
  (in_bom yes)
  (on_board yes)
  (in_pos_files yes)
  (dnp no)
  (property "Reference" "R33" (at 353.06 71.12 0) (show_name no) (do_not_autoplace no) (effects (font (size 1.27 1.27))))
  (property "Value" "511k" (at 353.06 86.36 0) (show_name no) (do_not_autoplace no) (effects (font (size 1.27 1.27))))
  (property "Footprint" "Quadcuber:R_0603_1608Metric" (at 353.06 78.74 0) (hide yes) (show_name no) (do_not_autoplace no) (effects (font (size 1.27 1.27))))
  (property "Datasheet" "" (at 353.06 78.74 0) (show_name no) (do_not_autoplace no) (effects (font (size 1.27 1.27))))
  (property "Description" "" (at 353.06 78.74 0) (show_name no) (do_not_autoplace no) (effects (font (size 1.27 1.27))))
  (property "MPN" "RC0603FR-07511KL" (at 353.06 78.74 0) (hide yes) (show_name no) (do_not_autoplace no) (effects (font (size 1.27 1.27))))
  (property "Manufacturer" "Yageo" (at 353.06 78.74 0) (hide yes) (show_name no) (do_not_autoplace no) (effects (font (size 1.27 1.27))))
  (pin "1")
  (pin "2"))
 (symbol
  (lib_id "Quadcuber:R32")
  (at 226.06 78.74 0)
  (unit 1)
  (body_style 1)
  (exclude_from_sim no)
  (in_bom yes)
  (on_board yes)
  (in_pos_files yes)
  (dnp no)
  (property "Reference" "R32" (at 226.06 71.12 0) (show_name no) (do_not_autoplace no) (effects (font (size 1.27 1.27))))
  (property "Value" "13.3k" (at 226.06 86.36 0) (show_name no) (do_not_autoplace no) (effects (font (size 1.27 1.27))))
  (property "Footprint" "Quadcuber:R_0603_1608Metric" (at 226.06 78.74 0) (hide yes) (show_name no) (do_not_autoplace no) (effects (font (size 1.27 1.27))))
  (property "Datasheet" "" (at 226.06 78.74 0) (show_name no) (do_not_autoplace no) (effects (font (size 1.27 1.27))))
  (property "Description" "" (at 226.06 78.74 0) (show_name no) (do_not_autoplace no) (effects (font (size 1.27 1.27))))
  (property "MPN" "RT0603BRD0713K3L" (at 226.06 78.74 0) (hide yes) (show_name no) (do_not_autoplace no) (effects (font (size 1.27 1.27))))
  (property "Manufacturer" "Yageo" (at 226.06 78.74 0) (hide yes) (show_name no) (do_not_autoplace no) (effects (font (size 1.27 1.27))))
  (pin "1")
  (pin "2"))
 (symbol
  (lib_id "Quadcuber:C34")
  (at 99.06 78.74 0)
  (unit 1)
  (body_style 1)
  (exclude_from_sim no)
  (in_bom yes)
  (on_board yes)
  (in_pos_files yes)
  (dnp no)
  (property "Reference" "C34" (at 99.06 71.12 0) (show_name no) (do_not_autoplace no) (effects (font (size 1.27 1.27))))
  (property "Value" "22u/25V" (at 99.06 86.36 0) (show_name no) (do_not_autoplace no) (effects (font (size 1.27 1.27))))
  (property "Footprint" "Quadcuber:C_1210_3225Metric" (at 99.06 78.74 0) (hide yes) (show_name no) (do_not_autoplace no) (effects (font (size 1.27 1.27))))
  (property "Datasheet" "" (at 99.06 78.74 0) (show_name no) (do_not_autoplace no) (effects (font (size 1.27 1.27))))
  (property "Description" "" (at 99.06 78.74 0) (show_name no) (do_not_autoplace no) (effects (font (size 1.27 1.27))))
  (property "MPN" "GRM32ER71E226KE15L" (at 99.06 78.74 0) (hide yes) (show_name no) (do_not_autoplace no) (effects (font (size 1.27 1.27))))
  (property "Manufacturer" "Murata" (at 99.06 78.74 0) (hide yes) (show_name no) (do_not_autoplace no) (effects (font (size 1.27 1.27))))
  (pin "1")
  (pin "2"))
 (symbol
  (lib_id "Quadcuber:C30")
  (at 99.06 38.1 0)
  (unit 1)
  (body_style 1)
  (exclude_from_sim no)
  (in_bom yes)
  (on_board yes)
  (in_pos_files yes)
  (dnp no)
  (property "Reference" "C30" (at 99.06 30.48 0) (show_name no) (do_not_autoplace no) (effects (font (size 1.27 1.27))))
  (property "Value" "10u/25V" (at 99.06 45.72 0) (show_name no) (do_not_autoplace no) (effects (font (size 1.27 1.27))))
  (property "Footprint" "Quadcuber:C_1210_3225Metric" (at 99.06 38.1 0) (hide yes) (show_name no) (do_not_autoplace no) (effects (font (size 1.27 1.27))))
  (property "Datasheet" "" (at 99.06 38.1 0) (show_name no) (do_not_autoplace no) (effects (font (size 1.27 1.27))))
  (property "Description" "" (at 99.06 38.1 0) (show_name no) (do_not_autoplace no) (effects (font (size 1.27 1.27))))
  (property "MPN" "GRM32DR71E106KA12L" (at 99.06 38.1 0) (hide yes) (show_name no) (do_not_autoplace no) (effects (font (size 1.27 1.27))))
  (property "Manufacturer" "Murata" (at 99.06 38.1 0) (hide yes) (show_name no) (do_not_autoplace no) (effects (font (size 1.27 1.27))))
  (pin "1")
  (pin "2"))
 (symbol
  (lib_id "Quadcuber:C33")
  (at 35.56 78.74 0)
  (unit 1)
  (body_style 1)
  (exclude_from_sim no)
  (in_bom yes)
  (on_board yes)
  (in_pos_files yes)
  (dnp no)
  (property "Reference" "C33" (at 35.56 71.12 0) (show_name no) (do_not_autoplace no) (effects (font (size 1.27 1.27))))
  (property "Value" "22u/25V" (at 35.56 86.36 0) (show_name no) (do_not_autoplace no) (effects (font (size 1.27 1.27))))
  (property "Footprint" "Quadcuber:C_1210_3225Metric" (at 35.56 78.74 0) (hide yes) (show_name no) (do_not_autoplace no) (effects (font (size 1.27 1.27))))
  (property "Datasheet" "" (at 35.56 78.74 0) (show_name no) (do_not_autoplace no) (effects (font (size 1.27 1.27))))
  (property "Description" "" (at 35.56 78.74 0) (show_name no) (do_not_autoplace no) (effects (font (size 1.27 1.27))))
  (property "MPN" "GRM32ER71E226KE15L" (at 35.56 78.74 0) (hide yes) (show_name no) (do_not_autoplace no) (effects (font (size 1.27 1.27))))
  (property "Manufacturer" "Murata" (at 35.56 78.74 0) (hide yes) (show_name no) (do_not_autoplace no) (effects (font (size 1.27 1.27))))
  (pin "1")
  (pin "2"))
 (symbol
  (lib_id "Quadcuber:R31")
  (at 162.56 78.74 0)
  (unit 1)
  (body_style 1)
  (exclude_from_sim no)
  (in_bom yes)
  (on_board yes)
  (in_pos_files yes)
  (dnp no)
  (property "Reference" "R31" (at 162.56 71.12 0) (show_name no) (do_not_autoplace no) (effects (font (size 1.27 1.27))))
  (property "Value" "100k" (at 162.56 86.36 0) (show_name no) (do_not_autoplace no) (effects (font (size 1.27 1.27))))
  (property "Footprint" "Quadcuber:R_0603_1608Metric" (at 162.56 78.74 0) (hide yes) (show_name no) (do_not_autoplace no) (effects (font (size 1.27 1.27))))
  (property "Datasheet" "" (at 162.56 78.74 0) (show_name no) (do_not_autoplace no) (effects (font (size 1.27 1.27))))
  (property "Description" "" (at 162.56 78.74 0) (show_name no) (do_not_autoplace no) (effects (font (size 1.27 1.27))))
  (property "MPN" "RT0603BRD07100KL" (at 162.56 78.74 0) (hide yes) (show_name no) (do_not_autoplace no) (effects (font (size 1.27 1.27))))
  (property "Manufacturer" "Yageo" (at 162.56 78.74 0) (hide yes) (show_name no) (do_not_autoplace no) (effects (font (size 1.27 1.27))))
  (pin "1")
  (pin "2"))
 (symbol
  (lib_id "Quadcuber:C32")
  (at 289.56 38.1 0)
  (unit 1)
  (body_style 1)
  (exclude_from_sim no)
  (in_bom yes)
  (on_board yes)
  (in_pos_files yes)
  (dnp no)
  (property "Reference" "C32" (at 289.56 30.48 0) (show_name no) (do_not_autoplace no) (effects (font (size 1.27 1.27))))
  (property "Value" "100n" (at 289.56 45.72 0) (show_name no) (do_not_autoplace no) (effects (font (size 1.27 1.27))))
  (property "Footprint" "Quadcuber:C_0805_2012Metric" (at 289.56 38.1 0) (hide yes) (show_name no) (do_not_autoplace no) (effects (font (size 1.27 1.27))))
  (property "Datasheet" "" (at 289.56 38.1 0) (show_name no) (do_not_autoplace no) (effects (font (size 1.27 1.27))))
  (property "Description" "" (at 289.56 38.1 0) (show_name no) (do_not_autoplace no) (effects (font (size 1.27 1.27))))
  (property "MPN" "GRM21BR71H104KA01L" (at 289.56 38.1 0) (hide yes) (show_name no) (do_not_autoplace no) (effects (font (size 1.27 1.27))))
  (property "Manufacturer" "Murata" (at 289.56 38.1 0) (hide yes) (show_name no) (do_not_autoplace no) (effects (font (size 1.27 1.27))))
  (pin "1")
  (pin "2"))
 (symbol
  (lib_id "Quadcuber:U3")
  (at 35.56 38.1 0)
  (unit 1)
  (body_style 1)
  (exclude_from_sim no)
  (in_bom yes)
  (on_board yes)
  (in_pos_files yes)
  (dnp no)
  (property "Reference" "U3" (at 35.56 29.21 0) (show_name no) (do_not_autoplace no) (effects (font (size 1.27 1.27))))
  (property "Value" "TPS54302DDCR" (at 35.56 46.99 0) (show_name no) (do_not_autoplace no) (effects (font (size 1.27 1.27))))
  (property "Footprint" "Quadcuber:SOT-23-6" (at 35.56 38.1 0) (hide yes) (show_name no) (do_not_autoplace no) (effects (font (size 1.27 1.27))))
  (property "Datasheet" "" (at 35.56 38.1 0) (show_name no) (do_not_autoplace no) (effects (font (size 1.27 1.27))))
  (property "Description" "" (at 35.56 38.1 0) (show_name no) (do_not_autoplace no) (effects (font (size 1.27 1.27))))
  (property "MPN" "TPS54302DDCR" (at 35.56 38.1 0) (hide yes) (show_name no) (do_not_autoplace no) (effects (font (size 1.27 1.27))))
  (property "Manufacturer" "Texas Instruments" (at 35.56 38.1 0) (hide yes) (show_name no) (do_not_autoplace no) (effects (font (size 1.27 1.27))))
  (pin "1")
  (pin "2")
  (pin "3")
  (pin "4")
  (pin "5")
  (pin "6")))
